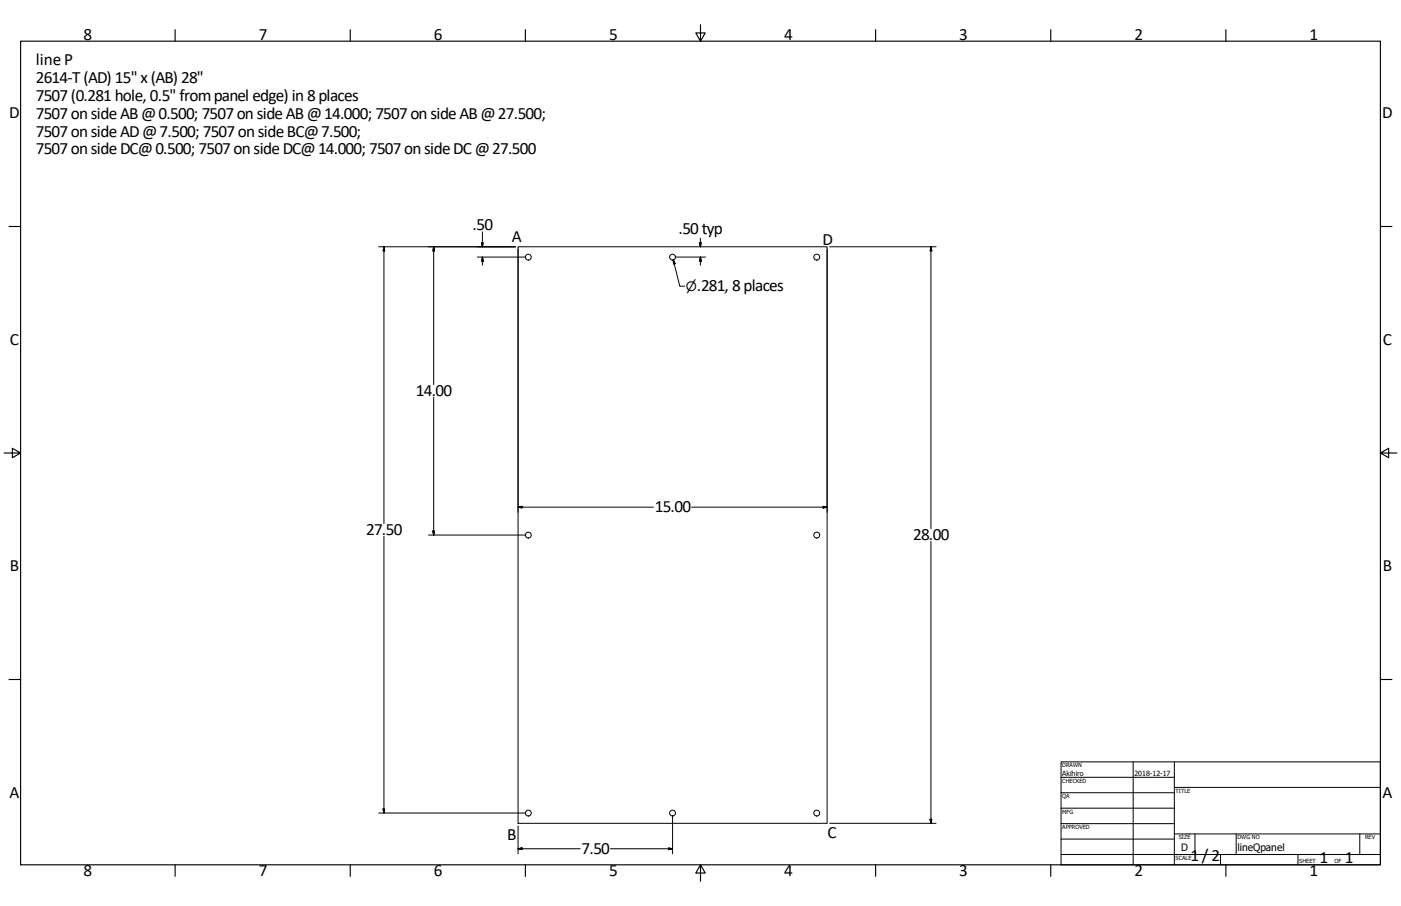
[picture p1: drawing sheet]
<svg xmlns="http://www.w3.org/2000/svg" width="864mm" height="559mm" viewBox="0 0 864 559" stroke-linecap="round" stroke-linejoin="round" font-family="sans-serif">
<!-- layer: Visible (ANSI) -->
<g fill="none" stroke="#000" stroke-width=".62">
<path d="M319 152h191v356h-191z"/>
<circle cx="326" cy="159" r="1.8"/>
<circle cx="415" cy="159" r="1.8"/>
<circle cx="503" cy="159" r="1.8"/>
<circle cx="326" cy="330" r="1.8"/>
<circle cx="503" cy="330" r="1.8"/>
<circle cx="326" cy="501" r="1.8"/>
<circle cx="415" cy="501" r="1.8"/>
<circle cx="503" cy="501" r="1.8"/>
</g>
<!-- layer: Border (ANSI) -->
<g fill="none" stroke="#000" stroke-width=".7">
<path d="M108 18v7M216 18v7M324 18v7M432 15v10l-3-5h6l-3 5M540 18v7M648 18v7M756 18v7M13 25h838v508h-838zM6 140h7M851 140h7M3 279h10l-5-3v6l5-3M851 279l5 3v-6l-5 3h10"/>
<path d="M6 419h7M851 419h7M108 533v8M216 533v8M324 533v8M432 533l3 5h-6l3-5v11M540 533v8M648 533v8M756 533v8"/>
</g>
<!-- layer: Title (ANSI) -->
<g fill="none" stroke="#000" stroke-width=".62">
<path d="M654 470h197v63h-197zM654 479h70M698 470v63M724 470v63M654 489h70M654 498h70M724 486h127M654 508h70M654 518h70M724 514h127M737 514v13M762 514v13"/>
<path d="M838 514v13M654 527h197M752 527v6M800 527v6"/>
</g>
<!-- layer: Dimension (ANSI) -->
<g fill="none" stroke="#000" stroke-width=".62">
<path d="M233 152h85M237 152v171M237 152v3h-1zM267 152v85M267 152l1 3h-1zM294 159h30M297 150h1l-1 2zM297 143v9M297 159v5M297 159l1 2h-1zM319 154v162M416 159h19"/>
<path d="M431 150h1v2zM432 147v5M432 159v5M432 159v2h-1zM510 154v162M511 152h66M574 152v3h-1zM574 152v174M415 160l4 17h3M415 160l1 3h-1zM267 245v85M319 313l3-1v1z"/>
<path d="M319 313h84M426 313h84M507 312l3 1h-3zM237 331v170M264 330h60M267 328h1l-1 2zM574 334v174M236 499h1v2zM233 501h91M319 509v18M415 503v24M511 508h66"/>
<path d="M573 505h1v3zM319 523h3v1zM319 523h39M376 523h39M412 523h3l-3 1z"/>
</g>
<g fill="#000" stroke="#000" stroke-width=".62">
<path d="M237 152v3zM237 152v3h-1zM267 152l1 3zM267 152l1 3h-1zM297 150v2zM297 150h1l-1 2zM431 150l1 2zM431 150h1v2zM574 152v3zM574 152v3h-1zM297 159l1 2zM297 159l1 2h-1z"/>
<path d="M415 160l1 3zM415 160l1 3h-1zM432 159v2zM432 159v2h-1zM319 313l3-1zM319 313l3-1v1zM507 313h3zM507 312l3 1h-3zM267 328v2zM267 328h1l-1 2zM236 499l1 2zM236 499h1v2z"/>
<path d="M573 505l1 3zM573 505h1v3zM319 523h3zM319 523h3v1zM412 524l3-1zM412 523h3l-3 1z"/>
</g>
<g font-size="10.6">
<text x="52" y="24">8</text>
<text x="160" y="24">7</text>
<text x="267" y="24">6</text>
<text x="375" y="24">5</text>
<text x="483" y="24">4</text>
<text x="591" y="24">3</text>
<text x="699" y="24">2</text>
<text x="807" y="24">1</text>
<text x="22" y="40">lineP</text>
<text x="22" y="51">2614-T (AD) 15&quot; x (AB) 28&quot;</text>
<text x="22" y="62">7507 (0.281 hole, 0.5&quot; from panel edge) in 8 places</text>
<text x="6" y="73">D</text>
<text x="22" y="73">7507 on side AB @ 0.500; 7507 on side AB @ 14.000; 7507 on side AB @ 27.500;</text>
<text x="852" y="73">D</text>
<text x="22" y="84">7507 on side AD @ 7.500; 7507 on side BC@ 7.500;</text>
<text x="22" y="95">7507 on side DC@ 0.500; 7507 on side DC@ 14.000; 7507 on side DC @ 27.500</text>
<text x="291" y="142">.50</text>
<text x="315" y="149">A</text>
<text x="418" y="144">.50 typ</text>
<text x="507" y="151">D</text>
<text x="430" y="179">.281, 8 places</text>
<text x="6" y="213">C</text>
<text x="852" y="213">C</text>
<text x="256" y="244">14.00</text>
<text x="404" y="316">15.00</text>
<text x="226" y="330">27.50</text>
<text x="563" y="333">28.00</text>
<text x="6" y="352">B</text>
<text x="852" y="352">B</text>
<text x="6" y="492">A</text>
<text x="852" y="492">A</text>
<text x="313" y="518">B</text>
<text x="510" y="517">C</text>
<text x="358" y="527">7.50</text>
<text x="734" y="531">1 / 2</text>
<text x="813" y="533">1</text>
<text x="829" y="533">1</text>
<text x="52" y="541">8</text>
<text x="160" y="541">7</text>
<text x="267" y="541">6</text>
<text x="375" y="541">5</text>
<text x="483" y="541">4</text>
<text x="591" y="541">3</text>
<text x="699" y="541">2</text>
<text x="807" y="541">1</text>
</g>
<text font-size="8" x="423" y="179">⌀</text>
<g font-size="6.3">
<text x="728" y="525">D</text>
<text x="763" y="525">lineQpanel</text>
</g>
<g font-size="4.4">
<text x="655" y="479">Akihiro</text>
<text x="699" y="479">2018-12-17</text>
</g>
<g font-size="3.5">
<text x="655" y="473">DRAWN</text>
<text x="655" y="483">CHECKED</text>
<text x="725" y="489">TITLE</text>
<text x="655" y="492">QA</text>
<text x="655" y="502">MFG</text>
<text x="655" y="511">APPROVED</text>
<text x="727" y="518">SIZE</text>
<text x="763" y="518">DWG NO</text>
<text x="841" y="518">REV</text>
<text x="725" y="530">SCALE</text>
<text x="801" y="533">SHEET</text>
<text x="823" y="533">OF</text>
</g>
</svg>
